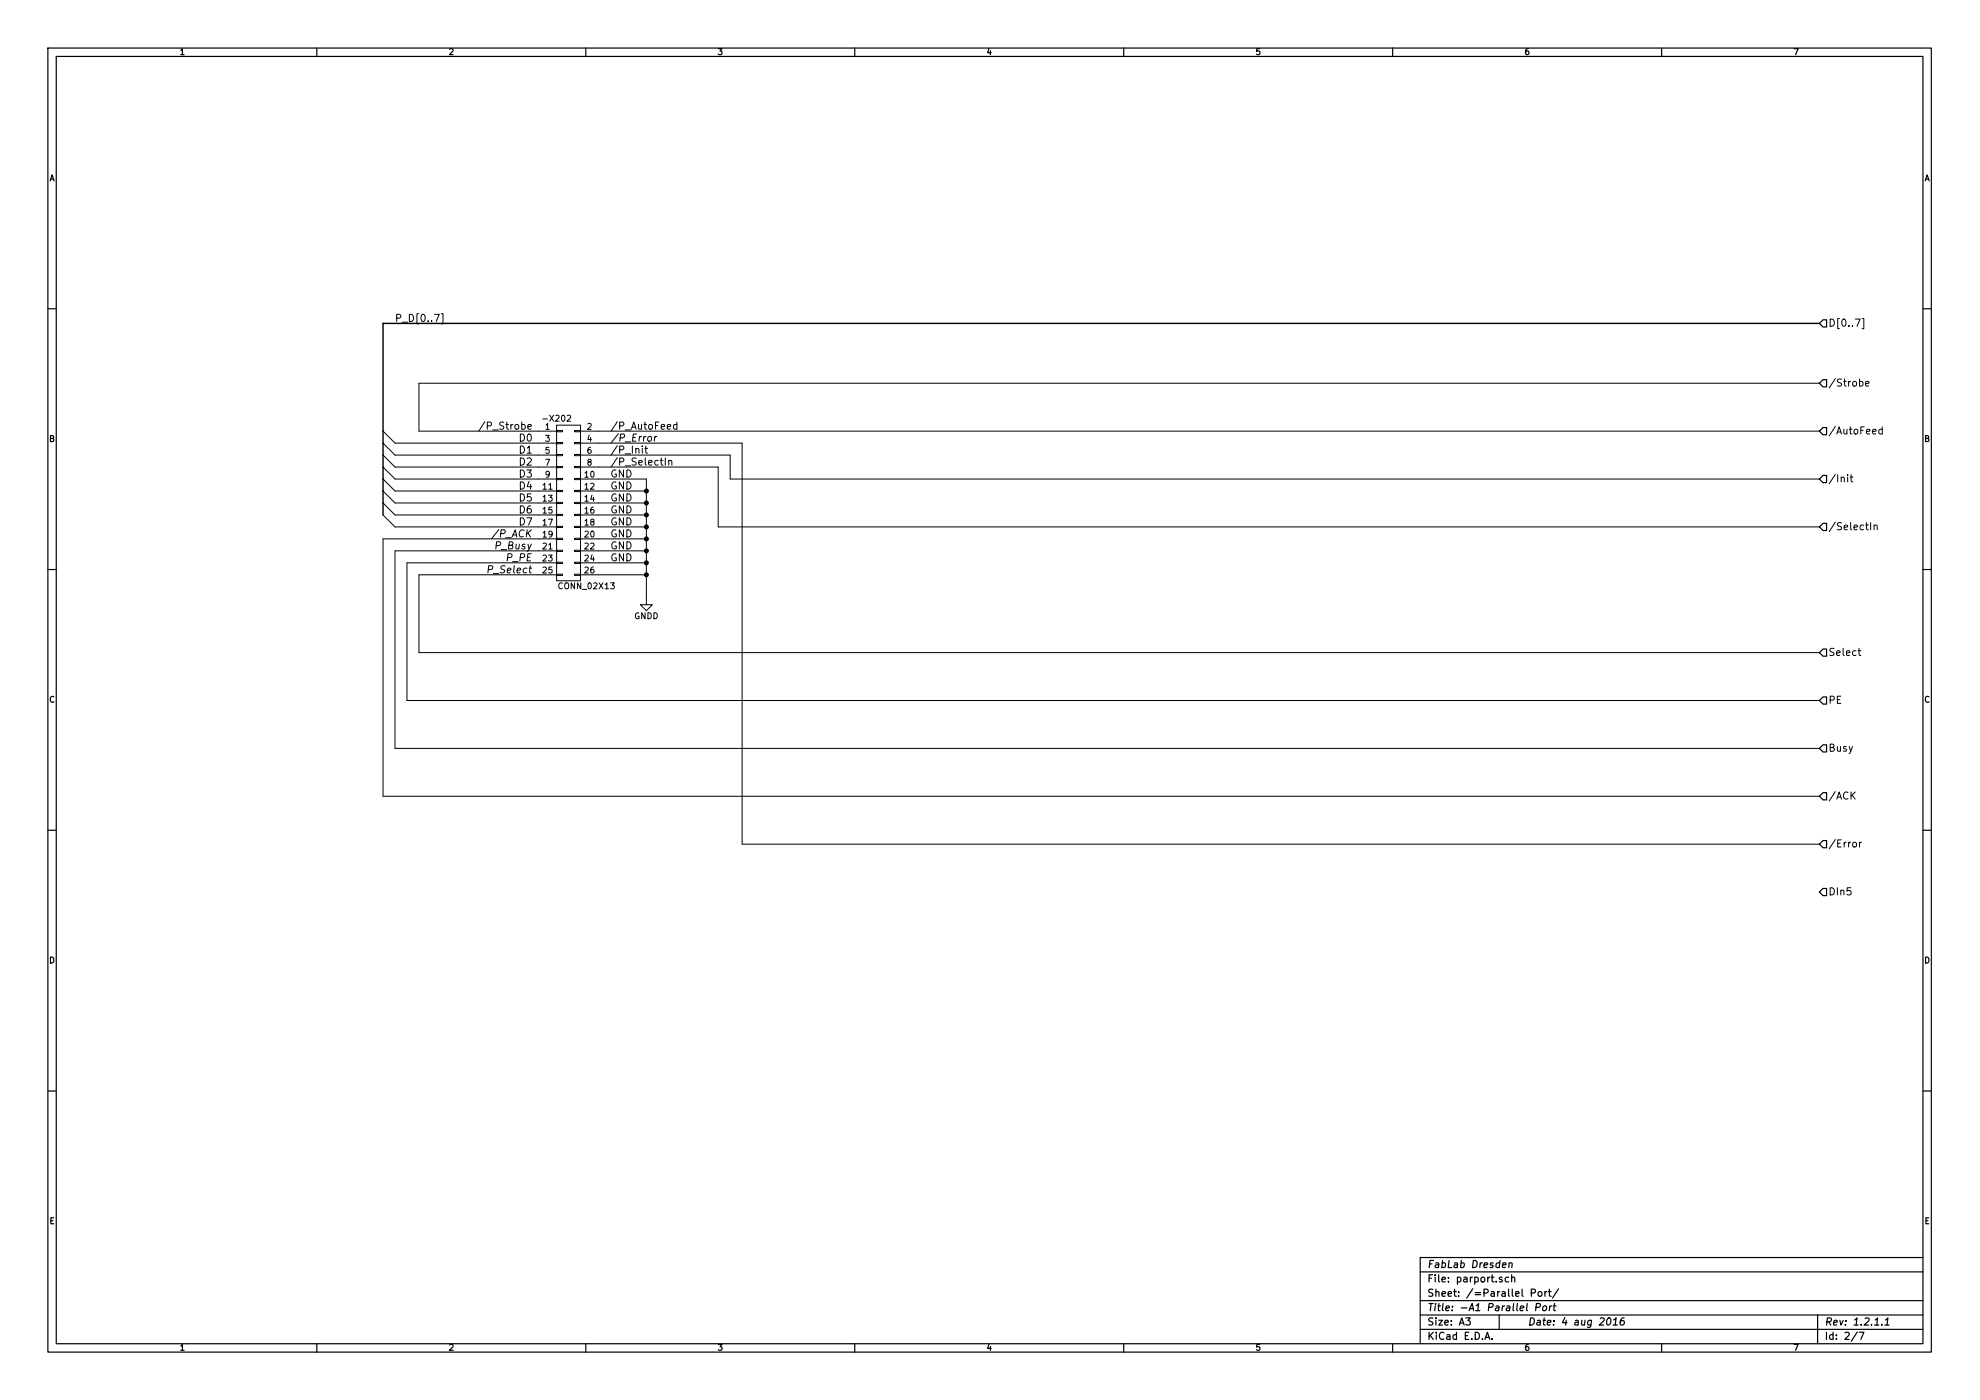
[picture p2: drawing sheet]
<svg xmlns="http://www.w3.org/2000/svg" width="420mm" height="297mm" viewBox="0 0 420 297" stroke-linecap="round" stroke-linejoin="round" font-family="sans-serif">
<g fill="none" stroke="#000" stroke-width=".25">
<path d="M10.2 10.2h399.6v276.7h-399.6zM11.9 12h396.2v273.1h-396.2zM67.2 10.2v1.8M124.3 10.2v1.8M181.4 10.2v1.8M238.5 10.2v1.8M295.5 10.2v1.8M352.6 10.2v1.8M10.2 65.5h1.7M386.8 67.9h.8v1.5h-.8l-.7-.8zM408.1 65.5h1.7M386.8 80.6h.8v1.5h-.8l-.7-.8z"/>
<path d="M386.8 90.7h.8v1.5h-.8l-.7-.7zM386.8 100.9h.8v1.5h-.8l-.7-.8zM386.8 111h.8v1.6h-.8l-.7-.8zM10.2 120.8h1.7M386.8 137.7h.8v1.5h-.8l-.7-.7zM408.1 120.8h1.7M386.8 147.9h.8v1.5h-.8l-.7-.8zM386.8 158h.8v1.5h-.8l-.7-.7zM10.2 176.2h1.7M386.8 168.2h.8v1.5h-.8l-.7-.8zM386.8 178.3h.8v1.6h-.8l-.7-.8zM408.1 176.2h1.7"/>
<path d="M386.8 188.5h.8v1.5h-.8l-.7-.7zM10.2 231.5h1.7M408.1 231.5h1.7M301.4 269.9h106.7M301.4 276h106.7M301.4 279h106.7M311 279.6h1l-.5 .6 .4 .2v.6l-.2 .1-.7-.1M318.1 279v3.1M318.7 271.1l-.3-.1-.2 .2v.2l.5 .2v.3h-.5M318.8 268.4l.8-.1-.1-.3h-.6l-.1 .7 .2 .2h.4M320.1 271.1l-.4-.1-.3 .3 .1 .6 .2 .1 .4-.1M320.2 268.1l.3-.2 .3 .1v.9"/>
<path d="M320.3 267.9l-.2 1M320.8 271.1h.1a.36 .36 0 0 1 .5 .1v.8M320.8 270.5v1.5M324.9 274.3h.8l.1-.3v-.3l-.3-.2h-.6v1.5M325.9 277.4l.8-.1 .2-.2-.1-.4-.2-.1h-.6l-.1 1.5M326.5 274.2l.2-.2 .4 .2v.7l-.2 .1-.4-.1zM327.5 277.2l.2-.1 .4 .1v.6l-.3 .3-.4-.1zM327.8 274v1M328.3 274l-.5 .3M328.6 274h.6M328.8 273.5v1.3l.4 .2M328.9 277.1l-.1 1"/>
<path d="M329.3 277.1l-.5 .3M329.6 277.1h.6M329.9 276.6l-.2 1.3 .4 .2M330.7 273.4l-1.3 2M341.2 279.8l.2-.2a.78 .78 0 0 1 .5 .7 .78 .78 0 0 1-.3 .7l-.4 .1-.3-.2v-.7zM344.7 279.6l-.5 .1a1.18 1.18 0 0 0-.3 1.4h.4l.3-.1 .1-.5-.3-.3h-.3l-.3 .3M385.7 279v6.1M408.1 266.8h-106.7v18.3M67.2 285.1v1.8M124.3 285.1v1.8M181.4 285.1v1.8M238.5 285.1v1.8"/>
<path d="M295.5 285.1v1.8M301.4 282.1h106.7M315.1 284.2l.5-1.5 .5 1.5M315.2 283.8h.8M316.6 284.1v.1M342.3 281.1h.9M342.4 280l.5-.4-.2 1.5M352.6 285.1v1.8M394.1 282.6l-1.3 2M394.5 282.7h1l-.6 1.5M399.3 281v.1M400 281.1h.9"/>
<path d="M400.1 280l.5-.4-.2 1.5"/>
</g>
<g fill="none" stroke="#000" stroke-width=".21">
<path d="M93.6 66.6h.4v2.1h-.4M395.1 67.6h.4v2.1h-.4M81.3 91.5l2.5 2.5h34.3M81.3 94l2.5 2.6h34.3M81.3 96.6l2.5 2.5h34.3M81.3 99.1l2.5 2.5h34.3M102.9 89.5l-1.3 2M115.2 88.9h1M118.1 99h1.3v.2h-1.3zM118.1 96.4h1.3v.3h-1.3zM118.1 93.9h1.3v.2h-1.3zM118.1 91.3h1.3v.3h-1.3z"/>
<path d="M118.1 90.2h5.1v33h-5.1zM120.4 88.2l.5-.1 .2 .4-.8 .9h.8M121.9 99h1.3v.2h-1.3zM121.9 96.4h1.3v.3h-1.3zM121.9 93.9h1.3v.2h-1.3zM121.9 91.3h1.3v.3h-1.3zM123.2 91.5h262.9M123.2 94h34.3v85.1h228.6M123.2 96.6h31.7v5h231.2M123.2 99.1h29.2v12.7h233.7M136.3 94.6v.2M136.3 95.1v1.1"/>
<path d="M136.8 95.1h.6M137 94.6v1.3l.4 .3M139 92.6l-.2 1M139.4 92.6l-.5 .3M141.2 97.2v1.5M141.9 97.8h.1a.36 .36 0 0 1 .6 .1v.8M141.9 97.7v1M143.6 90.1h-.4l-.3 .3 .1 .5 .2 .2 .4-.1M143.6 89.5v1.6M386.1 81.3h-297.2v10.2h29.2M395.9 81.4l.7-.1-.1-.3-.4-.1-.2 .2 .1 .8h.5M399.4 91.1h-.4l-.3 .3 .1 .6 .2 .1 .4-.1"/>
<path d="M399.4 90.6v1.5M81.3 101.6l2.5 2.6h34.3M81.3 104.2l2.5 2.5h34.3M81.3 106.7l2.5 2.6h34.3M81.3 109.3l2.5 2.5h34.3M105.9 112.3l-1.6 2M118.1 119.3h1.3v.2h-1.3zM118.1 116.7h1.3v.3h-1.3zM118.1 114.2h1.3v.3h-1.3zM118.1 111.7h1.3v.2h-1.3zM118.1 109.1h1.3v.3h-1.3zM118.1 106.6h1.3v.2h-1.3z"/>
<path d="M118.1 104h1.3v.3h-1.3zM118.1 101.5h1.3v.3h-1.3zM118.1 114.3h-36.8v54.6h304.8M118.1 116.9h-34.3v41.9h302.3M118.1 119.4h-31.7v29.2h299.7M121.9 119.3h1.3v.2h-1.3zM121.9 116.7h1.3v.3h-1.3zM121.9 114.2h1.3v.3h-1.3zM121.9 111.7h1.3v.2h-1.3zM121.9 109.1h1.3v.3h-1.3zM121.9 106.6h1.3v.2h-1.3zM121.9 104h1.3v.3h-1.3z"/>
<path d="M121.9 101.5h1.3v.3h-1.3zM123.2 101.6h14v26.7h1.2l-1.2 1.3-1.3-1.3h1.3M123.2 114.3h14M123.2 104.2h14M123.2 116.9h14M123.2 106.7h14M123.2 119.4h14M123.2 109.3h14M123.2 111.8h14M392.1 100.7v.2M392.6 101.2h.6M392.8 100.7v1.3l.4 .2"/>
<path d="M397 110.9v1.5M397.7 111.5h.1a.36 .36 0 0 1 .5 .1v.8M397.7 111.4v1M103.6 120.8h.8l.1-.3v-.3l-.2-.2h-.6l-.2 1.6M118.1 121.8h1.3v.3h-1.3zM118.1 122h-29.2v16.5h297.2M121.9 121.8h1.3v.3h-1.3zM123.2 122h14M394.3 138.1h.6M394.5 137.6v1.3l.4 .2M394.6 178.7v1M395 178.7l-.4 .3"/>
</g>
<path d="M386.1 68.6h-304.8v40.7" fill="none" stroke="#000" stroke-width=".3"/>
<g fill="#000" stroke="#000" stroke-width=".25">
<circle cx="137.2" cy="104.2" r=".41"/>
<circle cx="137.2" cy="109.3" r=".41"/>
<circle cx="137.2" cy="114.3" r=".41"/>
<circle cx="137.2" cy="111.8" r=".41"/>
<circle cx="137.2" cy="116.9" r=".41"/>
<circle cx="137.2" cy="106.7" r=".41"/>
<circle cx="137.2" cy="119.4" r=".41"/>
<circle cx="137.2" cy="122" r=".41"/>
</g>
<g font-size="2.1">
<text x="83.8" y="68.4">P_D[0..7]</text>
<text x="388" y="69.4">D[0..7]</text>
<text x="388" y="82.1">/Strobe</text>
<text x="103.1" y="91.2">/P_Strobe</text>
<text x="110.3" y="93.8">D0</text>
<text x="129.5" y="93.8">/P_Error</text>
<text x="129.5" y="91.2">/P_AutoFeed</text>
<text x="388" y="92.2">/AutoFeed</text>
<text x="110.3" y="96.3">D1</text>
<text x="110.3" y="98.8">D2</text>
<text x="110.3" y="101.4">D3</text>
<text x="129.5" y="96.3">/P_Init</text>
<text x="129.5" y="98.8">/P_SelectIn</text>
<text x="129.5" y="101.4">GND</text>
<text x="110.3" y="103.9">D4</text>
<text x="110.3" y="106.5">D5</text>
<text x="129.5" y="103.9">GND</text>
<text x="129.5" y="106.5">GND</text>
<text x="388" y="102.4">/Init</text>
<text x="110.3" y="109">D6</text>
<text x="110.3" y="111.5">D7</text>
<text x="129.5" y="109">GND</text>
<text x="129.5" y="111.5">GND</text>
<text x="388" y="112.6">/SelectIn</text>
<text x="105.2" y="116.6">P_Busy</text>
<text x="105.3" y="114.1">/P_ACK</text>
<text x="107.6" y="119.2">P_PE</text>
<text x="129.5" y="114.1">GND</text>
<text x="129.5" y="116.6">GND</text>
<text x="129.5" y="119.2">GND</text>
<text x="104.2" y="121.7">P_Select</text>
<text x="388" y="139.2">Select</text>
<text x="388" y="149.4">PE</text>
<text x="388" y="159.5">Busy</text>
<text x="388" y="169.7">/ACK</text>
<text x="388" y="179.9">/Error</text>
<text x="388" y="190">DIn5</text>
<text x="302.9" y="269.1">FabLab Dresden</text>
<text x="302.9" y="272.1">File: parport.sch</text>
<text x="302.9" y="275.2">Sheet: /=Parallel Port/</text>
<text x="302.9" y="281.3">Size: A3</text>
<text x="302.9" y="278.2">Title: -A1 Parallel Port</text>
<text x="324.2" y="281.3">Date: 4 aug 2016</text>
<text x="387.2" y="281.3">Rev: 1.2.1.1</text>
<text x="302.9" y="284.3">KiCad E.D.A.</text>
<text x="387.2" y="284.3">Id: 2/7</text>
</g>
<g font-size="1.8">
<text x="38.2" y="11.7">1</text>
<text x="95.3" y="11.7">2</text>
<text x="152.4" y="11.7">3</text>
<text x="209.4" y="11.7">4</text>
<text x="266.5" y="11.7">5</text>
<text x="323.6" y="11.7">6</text>
<text x="380.7" y="11.7">7</text>
<text x="10.4" y="38.5">A</text>
<text x="408.3" y="38.5">A</text>
<text x="115.7" y="89.5">-X202</text>
<text x="10.4" y="93.8">B</text>
<text x="115.7" y="91.2">1</text>
<text x="115.7" y="93.8">3</text>
<text x="124.6" y="91.2">2</text>
<text x="124.6" y="93.8">4</text>
<text x="408.3" y="93.8">B</text>
<text x="115.7" y="96.3">5</text>
<text x="115.7" y="98.8">7</text>
<text x="115.7" y="101.4">9</text>
<text x="124.1" y="101.4">10</text>
<text x="124.6" y="96.3">6</text>
<text x="124.6" y="98.8">8</text>
<text x="115.2" y="103.9">11</text>
<text x="115.2" y="106.5">13</text>
<text x="124.1" y="103.9">12</text>
<text x="124.1" y="106.5">14</text>
<text x="115.2" y="109">15</text>
<text x="115.2" y="111.5">17</text>
<text x="124.1" y="109">16</text>
<text x="124.1" y="111.5">18</text>
<text x="115.2" y="116.6">21</text>
<text x="115.2" y="119.2">23</text>
<text x="115.2" y="114.1">19</text>
<text x="124.1" y="114.1">20</text>
<text x="124.1" y="116.6">22</text>
<text x="124.1" y="119.2">24</text>
<text x="115.2" y="121.7">25</text>
<text x="118.8" y="125.1">CONN_02X13</text>
<text x="124.1" y="121.7">26</text>
<text x="134.6" y="131.4">GNDD</text>
<text x="10.4" y="149.1">C</text>
<text x="408.3" y="149.1">C</text>
<text x="10.4" y="204.5">D</text>
<text x="408.3" y="204.5">D</text>
<text x="10.5" y="259.8">E</text>
<text x="408.4" y="259.8">E</text>
<text x="38.2" y="286.6">1</text>
<text x="95.3" y="286.6">2</text>
<text x="152.4" y="286.6">3</text>
<text x="209.4" y="286.6">4</text>
<text x="266.5" y="286.6">5</text>
<text x="323.6" y="286.6">6</text>
<text x="380.7" y="286.6">7</text>
</g>
</svg>
